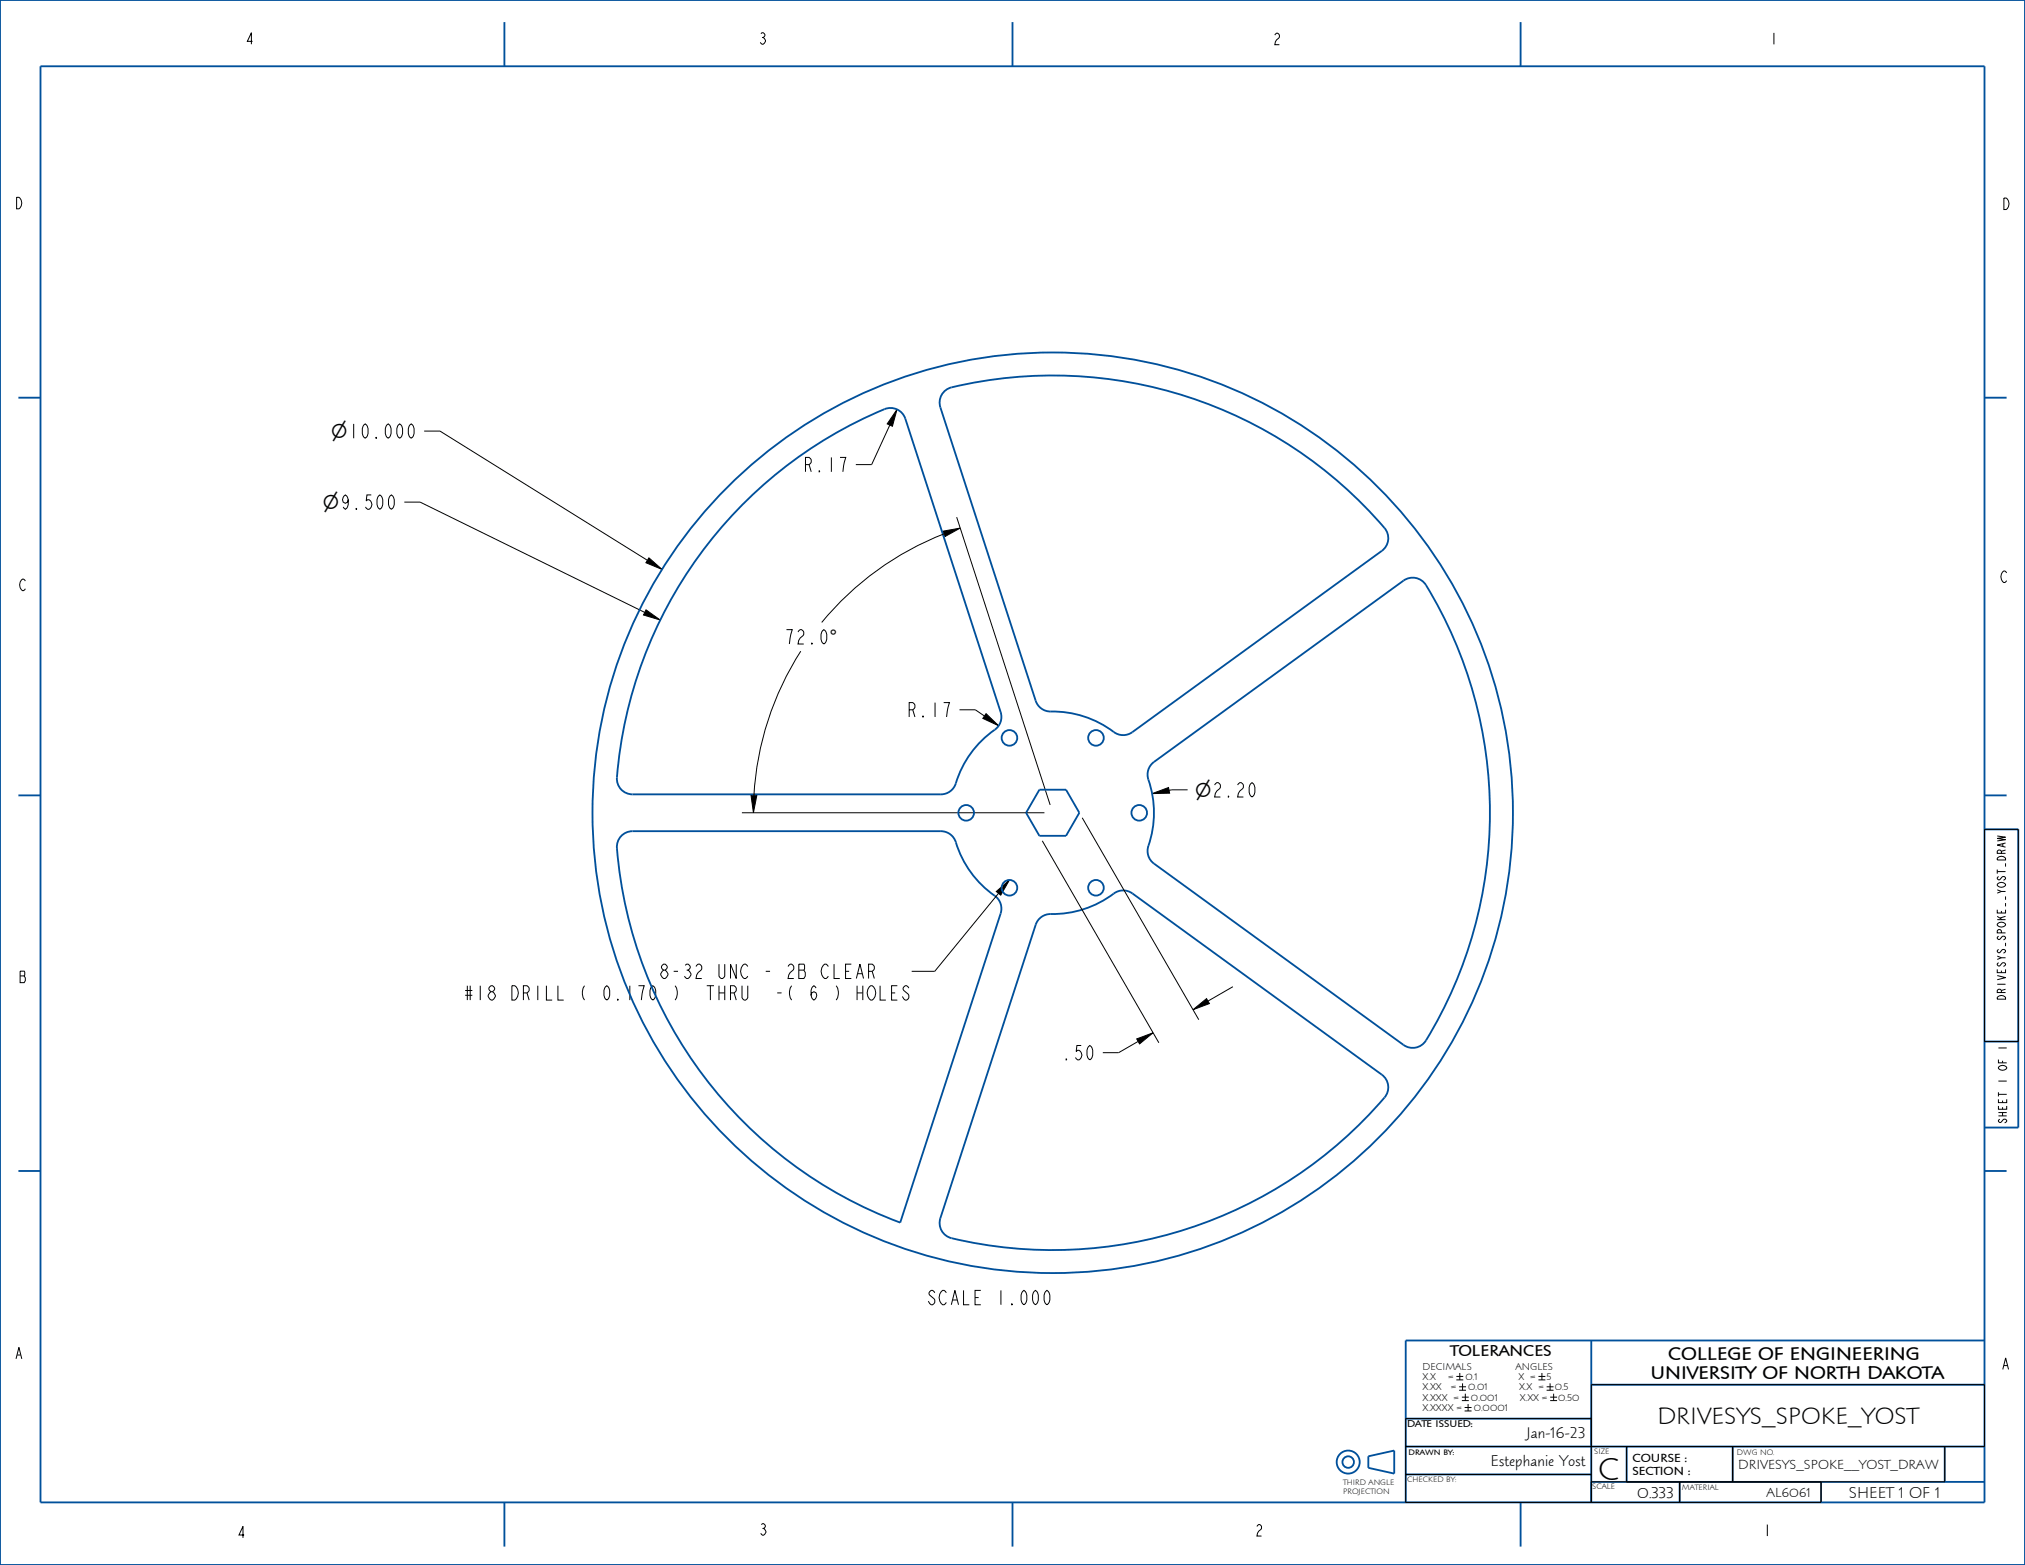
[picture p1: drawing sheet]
<svg xmlns="http://www.w3.org/2000/svg" width="559mm" height="432mm" viewBox="0 0 559 432" stroke-linecap="round" stroke-linejoin="round" font-family="sans-serif">
<g fill="none" stroke="#000" stroke-width=".28">
<path d="M117 118.9h4.4l57.3 35.7M245.5 117.3l-5 10.9h-4.3M247.5 113l-1.2 4.6-1.5-.6zM111.6 138.5h4.3l62 30.5M179.1 153.9l3.6 3.2-4.5-1.8zM260.2 146.6l4.8-.9-4.2 2.4zM260.5 147.3a82.6 82.6 0 0 0-33.7 24.4M264 142.7l25.8 79.4M178.3 168.3l3.9 2.8-4.6-1.4zM221 179.7a82.6 82.6 0 0 0-13 39.8M264.8 195.8h4.3l2.6 1.8M272.1 196.9l3.5 3.4-4.4-2.1z"/>
<path d="M207.2 219.5h1.6l-.9 4.8zM317.9 219l4.6-1.7 .3 1.5zM327.7 217.9l-5.1 .2M204.7 224.3h83.5M287.6 232l32.2 55.7M298.6 225.6l32.2 55.7M547.6 228.8h9.3v58.6h-9.3zM274.9 246l3.7-3.2-2.4 4.2zM275.5 246.5l-17.6 21.5h-6.3M329.2 278.6l3.7-3.1 .8 1.4zM340.2 272.2l-6.9 4M313.7 286.6l4.5-1.6-3.7 3z"/>
<path d="M314.1 287.3l-5.4 3.1h-4.4M401.9 379.8h1.9M402.8 378.8v1.9M424.5 379.8h1.9M425.5 378.8v1.9M387.9 399.1h159.7v-17.1h-108.5v32.5M401.9 380.7h1.9M402.6 382.6h1.9M402.6 383.6h1.9M403.4 385.5h1.9M403.4 386.4h1.9M403.6 381.7v1.9"/>
<path d="M404.2 388.3h1.9M404.2 389.3h1.9M404.4 384.5v1.9M405.1 387.4v1.9M424.5 380.7h1.9M426.8 382.6h1.9M426.8 383.6h1.9M427.7 381.7v1.9M427.8 385.5h1.9M427.8 386.4h1.9M428.7 384.5v1.9M439.1 391.4h-51.2v23.1h114.6v-5.6"/>
<path d="M448.9 399.1v9.8M478.1 399.1v9.8M536.7 399.1v9.8h-97.6M387.9 406.8h51.2M463.5 408.9v5.6"/>
</g>
<path d="M247.5 113l-1.2 4.6-1.5-.6zM179.1 153.9l3.6 3.2-4.5-1.8zM260.2 146.6l4.8-.9-4.2 2.4zM178.3 168.3l3.9 2.8-4.6-1.4zM272.1 196.9l3.5 3.4-4.4-2.1zM317.9 219l4.6-1.7 .3 1.5zM207.2 219.5h1.6l-.9 4.8zM274.9 246l3.7-3.2-2.4 4.2zM329.2 278.6l3.7-3.1 .8 1.4zM313.7 286.6l4.5-1.6-3.7 3z" fill="#000"/>
<g fill="none" stroke="#00509b" stroke-width=".51">
<path d="M0 0h558.8v431.8h-558.8zM11.2 18.3h536.4v396.2h-536.4zM139.2 6.1v12.2M279.4 6.1v12.2M419.6 6.1v12.2M5.1 109.7h6.1M260.6 108l.9-.7a110.8 110.8 0 0 1 34.2-3.6 120.4 120.4 0 0 1 86.7 42.5 4.3 4.3 0 0 1-1.1 5.8l-68.8 50a4.7 4.7 0 0 1-6.3-.8 28.6 28.6 0 0 0-16.9-4.9 4.3 4.3 0 0 1-3.5-3l-26.3-80.9a4.3 4.3 0 0 1 1.1-4.4zM547.6 109.7h6.1M203.3 140.8a119.5 119.5 0 0 1 41.3-28.1 4.3 4.3 0 0 1 5.2 2.8l26.3 81a4.7 4.7 0 0 1-2.7 5.6 28.6 28.6 0 0 0-9.9 14.7 4.3 4.3 0 0 1-3.9 2.4h-85.1a4.3 4.3 0 0 1-4.3-4.7 120.6 120.6 0 0 1 33.1-73.7zM5.1 219.5h6.1M317.9 210.7l69.4-50.5a4.3 4.3 0 0 1 6.2 1.3 120.5 120.5 0 0 1-.3 126 4.3 4.3 0 0 1-5.9 .8l-68.9-50a4.7 4.7 0 0 1-1.1-6.2 28.6 28.6 0 0 0-.6-17.7 4.3 4.3 0 0 1 1.2-3.7zM547.6 219.5h6.1"/>
<path d="M171.4 230.7l1.4-1 1.7-.4h85.1a4.7 4.7 0 0 1 4.6 4.4 28.6 28.6 0 0 0 10.8 13.9 4.3 4.3 0 0 1 1.1 4.4l-27.7 85.3a120.5 120.5 0 0 1-78.2-103.9l.5-1.7zM547.6 228.8h9.3v82.3h-9.3M286.9 253.4a5.1 5.1 0 0 1 4.4-1.2 28.6 28.6 0 0 0 16.6-6 4.3 4.3 0 0 1 4.6 .3l68.8 50a4.3 4.3 0 0 1 .8 6.3 120.5 120.5 0 0 1-120.1 38.7 4.3 4.3 0 0 1-2.5-5.4l26.3-80.9zM547.6 287.4h9.3M5.1 323.1h6.1M547.6 323.1h6.1M439.1 369.9v44.6M547.6 369.9h-159.7v44.6M387.9 399.1h159.7M387.9 391.4h51.2M439.1 382h108.5M448.9 399.1v9.8"/>
<path d="M478.1 399.1v9.8M536.7 399.1v9.8M139.2 414.5v12.2M279.4 414.5v12.2M377.6 401.8l7.1-1.6v6.4l-7.1-1.6zM387.9 406.8h51.2M419.6 414.5v12.2M439.1 408.9h108.5M463.5 408.9v5.6M502.5 408.9v5.6"/>
<circle cx="372" cy="403.4" r="3.2"/>
<circle cx="372" cy="403.4" r="1.59"/>
</g>
<!-- layer: 02___PRT_ALL_AXES -->
<g fill="none" stroke="#00509b" stroke-width=".51">
<path d="M286.8 217.9h7.4l3.6 6.4-3.6 6.3h-7.4l-3.7-6.3z"/>
<circle cx="278.6" cy="203.6" r="2.15"/>
<circle cx="302.4" cy="203.6" r="2.15"/>
<circle cx="266.6" cy="224.3" r="2.15"/>
<circle cx="290.5" cy="224.3" r="127"/>
<circle cx="314.4" cy="224.3" r="2.15"/>
<circle cx="278.6" cy="244.9" r="2.15"/>
<circle cx="302.4" cy="244.9" r="2.15"/>
</g>
<text font-size="8.8" x="441" y="408.2">C</text>
<text font-size="6.6" x="457.4" y="392.9">DRIVESYS_SPOKE_YOST</text>
<g font-size="5.5">
<text x="91.3" y="120.9">⌀10.000</text>
<text x="91.3" y="120.9">⌀</text>
<text x="89" y="140.5">⌀9.500</text>
<text x="89" y="140.5">⌀</text>
<text x="228.9" y="177.7">°</text>
<text x="329.7" y="219.9">⌀2.20</text>
<text x="329.7" y="219.9">⌀</text>
</g>
<g font-size="5.2">
<text x="221.5" y="130.2">R.17</text>
<text x="216.2" y="177.7">72.0°</text>
<text x="250.1" y="197.8">R.17</text>
<text x="181.7" y="270">8-32 UNC - 2B CLEAR</text>
<text x="127.8" y="275.9">#18 DRILL (</text>
<text x="165.9" y="275.9">0.170 )</text>
<text x="194.4" y="275.9">THRU</text>
<text x="213.5" y="275.9">-( 6 ) HOLES</text>
<text x="292.8" y="292.4">.50</text>
<text x="256" y="360">SCALE 1.000</text>
<text x="460.3" y="375.2">COLLEGE OF ENGINEERING</text>
<text x="455.4" y="380.6">UNIVERSITY OF NORTH DAKOTA</text>
</g>
<g font-size="4.4">
<text x="400.2" y="374.2">TOLERANCES</text>
<text x="421.3" y="396.8">Jan-16-23</text>
<text x="411.4" y="404.5">Estephanie Yost</text>
<text x="451.8" y="413.2">0.333</text>
<text x="510.2" y="413.2">SHEET 1 OF 1</text>
</g>
<g font-size="4.1">
<text x="67.6" y="12.2">4</text>
<text x="209.2" y="12.2">3</text>
<text x="351.1" y="12.3">2</text>
<text x="488.2" y="12.2">1</text>
<text x="3.9" y="57.6">D</text>
<text x="552.3" y="57.8">D</text>
<text x="551.8" y="160.7">C</text>
<text x="5.1" y="163">C</text>
<text x="5.1" y="271.1">B</text>
<text x="3.9" y="374.9">A</text>
<text x="552.2" y="377.8">A</text>
<text x="65.3" y="424.3">4</text>
<text x="209.3" y="423.6">3</text>
<text x="346.2" y="423.8">2</text>
<text x="486.4" y="423.8">1</text>
</g>
<g font-size="3.7">
<text x="479.7" y="405.3">DRIVESYS_SPOKE__YOST_DRAW</text>
<text x="487.5" y="413">AL6061</text>
</g>
<g font-size="3.3">
<text x="450.4" y="403.4">COURSE :</text>
<text x="450.4" y="406.9">SECTION :</text>
</g>
<g font-size="3">
<text x="553.4" y="275" transform="rotate(-90 553.4 275)">DRIVESYS_SPOKE__YOST_DRAW</text>
<text x="553.8" y="310.2" transform="rotate(-90 553.8 310.2)">SHEET 1 OF 1</text>
</g>
<g font-size="2.8">
<text x="392.6" y="377.9">DECIMALS</text>
<text x="418.2" y="377.9">ANGLES</text>
<text x="392.6" y="380.7">X.X</text>
<text x="392.6" y="383.6">X.XX</text>
<text x="399.7" y="380.7">=</text>
<text x="400.5" y="383.6">=</text>
<text x="404.4" y="380.7">0.1</text>
<text x="405.2" y="383.6">0.01</text>
<text x="419" y="380.7">X =</text>
<text x="419.2" y="383.6">X.X =</text>
<text x="426.8" y="380.7">5</text>
<text x="429" y="383.6">0.5</text>
<text x="392.6" y="386.4">X.XXX =</text>
<text x="392.6" y="389.3">X.XXXX =</text>
<text x="405.9" y="386.4">0.001</text>
<text x="406.7" y="389.3">0.0001</text>
<text x="419.4" y="386.4">X.XX =</text>
<text x="430" y="386.4">0.50</text>
<text x="388.3" y="393.7">DATE ISSUED:</text>
</g>
<g font-size="2.2">
<text x="388.7" y="401.4">DRAWN BY:</text>
<text x="439.9" y="401.3">SIZE</text>
<text x="479.3" y="401.5">DWG NO.</text>
<text x="370.6" y="409.8">THIRD ANGLE</text>
<text x="370.6" y="412.1">PROJECTION</text>
<text x="388.3" y="408.9">CHECKED BY:</text>
<text x="439.4" y="410.9">SCALE</text>
<text x="464.1" y="411.1">MATERIAL</text>
</g>
</svg>
